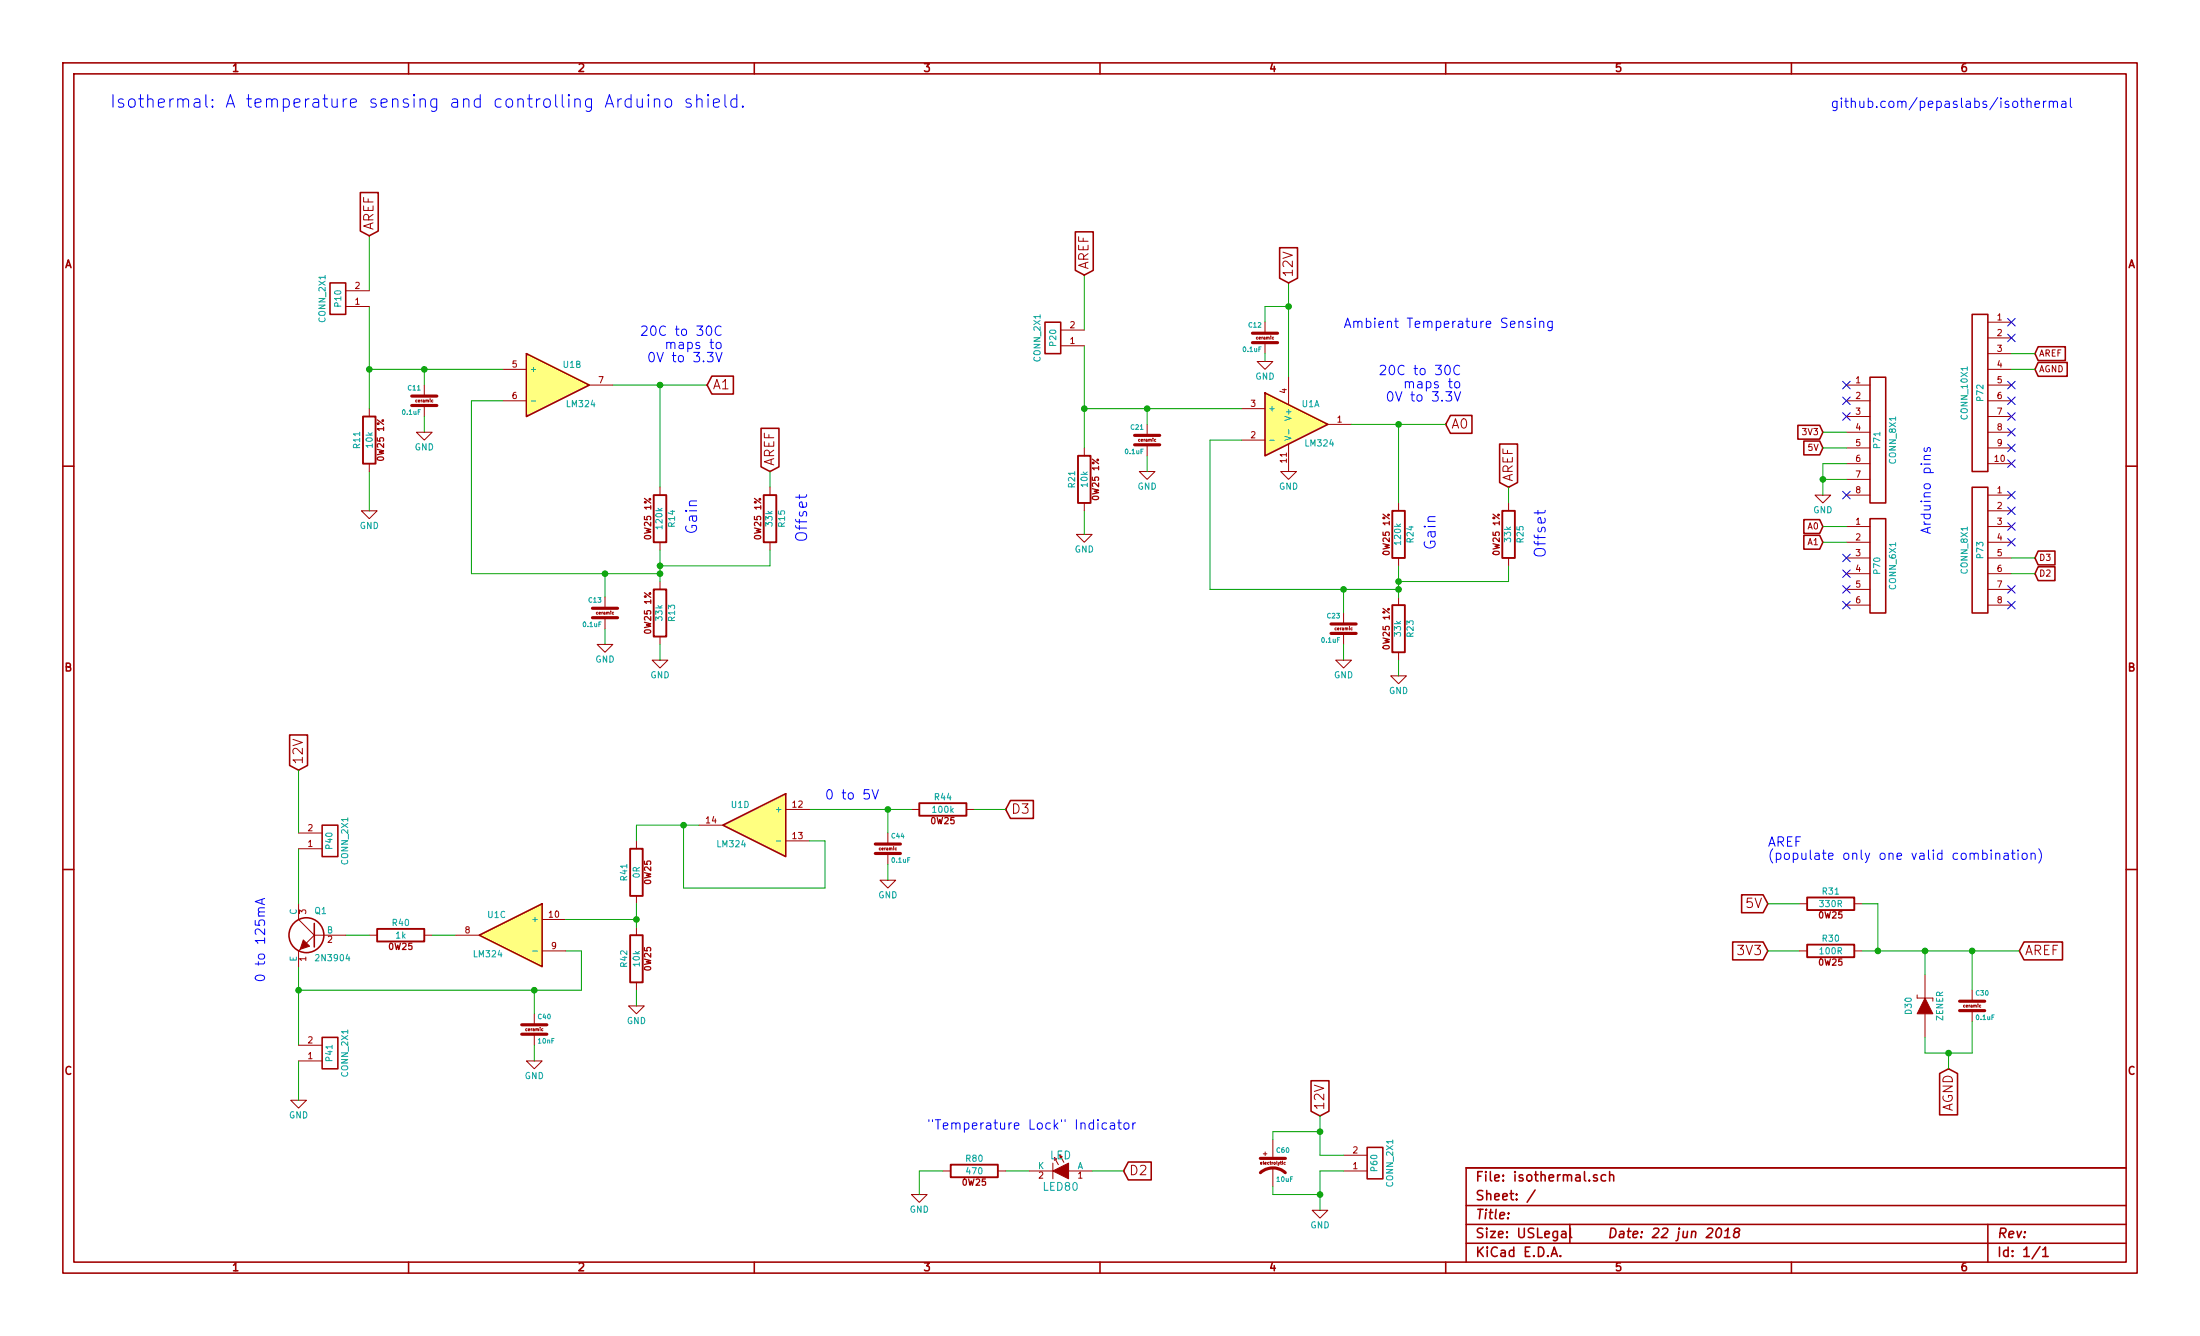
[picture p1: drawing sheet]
EESchema Schematic File Version 2
LIBS:PL_analog_ICs
LIBS:PL_capacitors
LIBS:PL_comms
LIBS:PL_connectors
LIBS:PL_diodes
LIBS:PL_displays
LIBS:PL_GPIB
LIBS:PL_inductors
LIBS:PL_LEDs
LIBS:PL_microcontrollers
LIBS:PL_mounting_holes
LIBS:PL_opamps
LIBS:PL_opto
LIBS:PL_power
LIBS:PL_references
LIBS:PL_regulators
LIBS:PL_relays
LIBS:PL_resistors
LIBS:PL_sensors
LIBS:PL_switchers
LIBS:PL_switches
LIBS:PL_transistors
LIBS:power
LIBS:device
LIBS:transistors
LIBS:conn
LIBS:linear
LIBS:regul
LIBS:74xx
LIBS:cmos4000
LIBS:adc-dac
LIBS:memory
LIBS:xilinx
LIBS:special
LIBS:microcontrollers
LIBS:dsp
LIBS:microchip
LIBS:analog_switches
LIBS:motorola
LIBS:texas
LIBS:intel
LIBS:audio
LIBS:interface
LIBS:digital-audio
LIBS:philips
LIBS:display
LIBS:cypress
LIBS:siliconi
LIBS:opto
LIBS:atmel
LIBS:contrib
LIBS:valves
EELAYER 27 0
EELAYER END
$Descr USLegal 14000 8500
encoding utf-8
Sheet 1 1
Title ""
Date "22 jun 2018"
Rev ""
Comp ""
Comment1 ""
Comment2 ""
Comment3 ""
Comment4 ""
$EndDescr
$Comp
L R_0W25_1PCT R14
U 1 1
P 4200 3300
F 0 "R14" V 4280 3300 40  0000 C CNN
F 1 "120k" V 4200 3300 40  0000 C CNN
F 2 "~" V 4130 3300 30  0000 C CNN
F 3 "~" H 4200 3300 30  0000 C CNN
	1    4200 3300
	1    0    0    1   
$EndComp
$Comp
L C_CER C12
U 1 1
P 8050 2150
F 0 "C12" H 8070 2210 30  0000 L BNN
F 1 "0.1uF" H 8070 2090 30  0000 L TNN
F 2 "" H 8088 2000 30  0000 C CNN
F 3 "" H 8050 2150 60  0000 C CNN
	1    8050 2150
	-1   0    0    -1  
$EndComp
$Comp
L GND #PWR01
U 1 1
P 8050 2300
F 0 "#PWR01" H 8050 2100 50  0001 C CNN
F 1 "GND" H 8050 2200 40  0000 C CNN
F 2 "~" H 8050 2300 50  0000 C CNN
F 3 "~" H 8050 2300 50  0000 C CNN
	1    8050 2300
	-1   0    0    -1  
$EndComp
Wire Wire Line
	8200 1800 8200 1950
Wire Wire Line
	8200 1950 8200 2400
Wire Wire Line
	8200 1950 8050 1950
Wire Wire Line
	8050 1950 8050 2050
Wire Wire Line
	8050 2250 8050 2300
Text GLabel 8200 1800 1    60   Input ~ 0
12V
Connection ~ 8200 1950
$Comp
L GND #PWR02
U 1 1
P 8200 3000
F 0 "#PWR02" H 8200 2800 50  0001 C CNN
F 1 "GND" H 8200 2900 40  0000 C CNN
F 2 "~" H 8200 3000 50  0000 C CNN
F 3 "~" H 8200 3000 50  0000 C CNN
	1    8200 3000
	1    0    0    -1  
$EndComp
$Comp
L GND #PWR03
U 1 1
P 2350 3250
F 0 "#PWR03" H 2350 3050 50  0001 C CNN
F 1 "GND" H 2350 3150 40  0000 C CNN
F 2 "~" H 2350 3250 50  0000 C CNN
F 3 "~" H 2350 3250 50  0000 C CNN
	1    2350 3250
	-1   0    0    -1  
$EndComp
$Comp
L C_CER C11
U 1 1
P 2700 2550
F 0 "C11" H 2720 2610 30  0000 L BNN
F 1 "0.1uF" H 2720 2490 30  0000 L TNN
F 2 "" H 2738 2400 30  0000 C CNN
F 3 "" H 2700 2550 60  0000 C CNN
	1    2700 2550
	-1   0    0    -1  
$EndComp
$Comp
L GND #PWR04
U 1 1
P 2700 2750
F 0 "#PWR04" H 2700 2550 50  0001 C CNN
F 1 "GND" H 2700 2650 40  0000 C CNN
F 2 "~" H 2700 2750 50  0000 C CNN
F 3 "~" H 2700 2750 50  0000 C CNN
	1    2700 2750
	-1   0    0    -1  
$EndComp
Wire Wire Line
	2700 2450 2700 2350
Connection ~ 2700 2350
Wire Wire Line
	2700 2750 2700 2650
$Comp
L R_0W25_1PCT R13
U 1 1
P 4200 3900
F 0 "R13" V 4280 3900 40  0000 C CNN
F 1 "33k" V 4200 3900 40  0000 C CNN
F 2 "~" V 4130 3900 30  0000 C CNN
F 3 "~" H 4200 3900 30  0000 C CNN
	1    4200 3900
	1    0    0    1   
$EndComp
$Comp
L R_0W25_1PCT R15
U 1 1
P 4900 3300
F 0 "R15" V 4980 3300 40  0000 C CNN
F 1 "33k" V 4900 3300 40  0000 C CNN
F 2 "~" V 4830 3300 30  0000 C CNN
F 3 "~" H 4900 3300 30  0000 C CNN
	1    4900 3300
	1    0    0    1   
$EndComp
Text GLabel 4900 3000 1    60   Input ~ 0
AREF
Wire Wire Line
	4900 3500 4900 3600
Wire Wire Line
	4900 3600 4200 3600
Wire Wire Line
	4200 3500 4200 3600
Wire Wire Line
	4200 3600 4200 3650
Wire Wire Line
	4200 3650 4200 3700
Connection ~ 4200 3600
Wire Wire Line
	4200 3100 4200 2450
Wire Wire Line
	3900 2450 4200 2450
Wire Wire Line
	4200 2450 4500 2450
Wire Wire Line
	3000 3650 3850 3650
Wire Wire Line
	3850 3650 4200 3650
Wire Wire Line
	3000 3650 3000 2550
Wire Wire Line
	3000 2550 3200 2550
Connection ~ 4200 3650
$Comp
L C_CER C13
U 1 1
P 3850 3900
F 0 "C13" H 3870 3960 30  0000 L BNN
F 1 "0.1uF" H 3870 3840 30  0000 L TNN
F 2 "" H 3888 3750 30  0000 C CNN
F 3 "" H 3850 3900 60  0000 C CNN
	1    3850 3900
	-1   0    0    -1  
$EndComp
$Comp
L GND #PWR05
U 1 1
P 3850 4100
F 0 "#PWR05" H 3850 3900 50  0001 C CNN
F 1 "GND" H 3850 4000 40  0000 C CNN
F 2 "~" H 3850 4100 50  0000 C CNN
F 3 "~" H 3850 4100 50  0000 C CNN
	1    3850 4100
	-1   0    0    -1  
$EndComp
$Comp
L GND #PWR06
U 1 1
P 4200 4200
F 0 "#PWR06" H 4200 4000 50  0001 C CNN
F 1 "GND" H 4200 4100 40  0000 C CNN
F 2 "~" H 4200 4200 50  0000 C CNN
F 3 "~" H 4200 4200 50  0000 C CNN
	1    4200 4200
	-1   0    0    -1  
$EndComp
Wire Wire Line
	3850 3800 3850 3650
Connection ~ 3850 3650
Wire Wire Line
	3850 4000 3850 4100
Wire Wire Line
	4200 4100 4200 4200
Text GLabel 9200 2700 2    60   Input ~ 0
A0
Connection ~ 4200 2450
Wire Wire Line
	4900 3100 4900 3000
$Comp
L R_0W25 R44
U 1 1
P 6000 5150
F 0 "R44" V 6080 5150 40  0000 C CNN
F 1 "100k" V 6000 5150 40  0000 C CNN
F 2 "~" V 5930 5150 30  0000 C CNN
F 3 "~" H 6000 5150 30  0000 C CNN
	1    6000 5150
	0    -1   -1   0   
$EndComp
$Comp
L C_CER C44
U 1 1
P 5650 5400
F 0 "C44" H 5670 5460 30  0000 L BNN
F 1 "0.1uF" H 5670 5340 30  0000 L TNN
F 2 "" H 5688 5250 30  0000 C CNN
F 3 "" H 5650 5400 60  0000 C CNN
	1    5650 5400
	1    0    0    -1  
$EndComp
Text GLabel 6400 5150 2    60   Input ~ 0
D3
$Comp
L GND #PWR07
U 1 1
P 5650 5600
F 0 "#PWR07" H 5650 5400 50  0001 C CNN
F 1 "GND" H 5650 5500 40  0000 C CNN
F 2 "~" H 5650 5600 50  0000 C CNN
F 3 "~" H 5650 5600 50  0000 C CNN
	1    5650 5600
	1    0    0    -1  
$EndComp
Wire Wire Line
	6200 5150 6400 5150
Wire Wire Line
	5150 5150 5650 5150
Wire Wire Line
	5650 5150 5800 5150
Wire Wire Line
	5650 5150 5650 5300
Wire Wire Line
	5650 5500 5650 5600
Connection ~ 5650 5150
$Comp
L R_0W25 R40
U 1 1
P 2550 5950
F 0 "R40" V 2630 5950 40  0000 C CNN
F 1 "1k" V 2550 5950 40  0000 C CNN
F 2 "~" V 2480 5950 30  0000 C CNN
F 3 "~" H 2550 5950 30  0000 C CNN
	1    2550 5950
	0    -1   -1   0   
$EndComp
Wire Wire Line
	2750 5950 2900 5950
Wire Wire Line
	2350 5950 2200 5950
Wire Wire Line
	1900 6300 3400 6300
Wire Wire Line
	3400 6300 3700 6300
Wire Wire Line
	3700 6300 3700 6050
Wire Wire Line
	3700 6050 3600 6050
Connection ~ 1900 6300
$Comp
L GND #PWR08
U 1 1
P 1900 7000
F 0 "#PWR08" H 1900 6800 50  0001 C CNN
F 1 "GND" H 1900 6900 40  0000 C CNN
F 2 "~" H 1900 7000 50  0000 C CNN
F 3 "~" H 1900 7000 50  0000 C CNN
	1    1900 7000
	-1   0    0    -1  
$EndComp
Text GLabel 1900 4900 1    60   Input ~ 0
12V
$Comp
L R_0W25 R30
U 1 1
P 11650 6050
F 0 "R30" V 11730 6050 40  0000 C CNN
F 1 "100R" V 11650 6050 40  0000 C CNN
F 2 "~" V 11580 6050 30  0000 C CNN
F 3 "~" H 11650 6050 30  0000 C CNN
	1    11650 6050
	0    -1   -1   0   
$EndComp
$Comp
L C_CER C30
U 1 1
P 12550 6400
F 0 "C30" H 12570 6460 30  0000 L BNN
F 1 "0.1uF" H 12570 6340 30  0000 L TNN
F 2 "" H 12588 6250 30  0000 C CNN
F 3 "" H 12550 6400 60  0000 C CNN
	1    12550 6400
	1    0    0    -1  
$EndComp
Text GLabel 12850 6050 2    60   Input ~ 0
AREF
Text GLabel 11250 6050 0    60   Input ~ 0
3V3
Wire Wire Line
	11850 6050 11950 6050
Wire Wire Line
	11950 6050 12250 6050
Wire Wire Line
	12250 6050 12550 6050
Wire Wire Line
	12550 6050 12850 6050
Wire Wire Line
	12550 6300 12550 6050
Connection ~ 12550 6050
Wire Wire Line
	12550 6700 12550 6500
Wire Wire Line
	11450 6050 11250 6050
Wire Wire Line
	1900 6150 1900 6300
Wire Wire Line
	1900 6300 1900 6650
Text Notes 4450 3400 1    70   ~ 0
Gain
Text Notes 5150 3450 1    70   ~ 0
Offset
Text Notes 4600 2150 2    60   ~ 0
20C to 30C\nmaps to\n0V to 3.3V
Text Notes 5250 5100 0    60   ~ 0
0 to 5V
Text Notes 1700 6250 1    60   ~ 0
0 to 125mA
$Comp
L 2N3904 Q1
U 1 1
P 2000 5950
F 0 "Q1" H 2000 6100 40  0000 R CNN
F 1 "2N3904" H 2000 5800 40  0000 R CNN
F 2 "~" H 2000 5950 60  0000 C CNN
F 3 "~" H 2000 5950 60  0000 C CNN
	1    2000 5950
	-1   0    0    -1  
$EndComp
Wire Wire Line
	1900 6750 1900 7000
Wire Wire Line
	1900 5400 1900 5750
Wire Wire Line
	1900 4900 1900 5300
Wire Wire Line
	2350 3000 2350 3250
$Comp
L C_CER C40
U 1 1
P 3400 6550
F 0 "C40" H 3420 6610 30  0000 L BNN
F 1 "10nF" H 3420 6490 30  0000 L TNN
F 2 "" H 3438 6400 30  0000 C CNN
F 3 "" H 3400 6550 60  0000 C CNN
	1    3400 6550
	1    0    0    -1  
$EndComp
$Comp
L GND #PWR09
U 1 1
P 3400 6750
F 0 "#PWR09" H 3400 6550 50  0001 C CNN
F 1 "GND" H 3400 6650 40  0000 C CNN
F 2 "~" H 3400 6750 50  0000 C CNN
F 3 "~" H 3400 6750 50  0000 C CNN
	1    3400 6750
	1    0    0    -1  
$EndComp
Wire Wire Line
	3400 6650 3400 6750
Wire Wire Line
	3400 6450 3400 6300
Connection ~ 3400 6300
$Comp
L R_0W25_1PCT R11
U 1 1
P 2350 2800
F 0 "R11" V 2430 2800 40  0000 C CNN
F 1 "10k" V 2350 2800 40  0000 C CNN
F 2 "~" V 2280 2800 30  0000 C CNN
F 3 "~" H 2350 2800 30  0000 C CNN
	1    2350 2800
	-1   0    0    -1  
$EndComp
Wire Wire Line
	2350 1950 2350 2350
Wire Wire Line
	2350 2350 2350 2600
Connection ~ 2350 2350
Wire Wire Line
	2350 1500 2350 1850
$Comp
L LM324 U1
U 1 1
P 8250 2700
F 0 "U1" H 8300 2825 40  0000 L CNN
F 1 "LM324" H 8300 2575 40  0000 L CNN
F 2 "~" H 8250 2700 60  0000 C CNN
F 3 "~" H 8250 2700 60  0000 C CNN
	1    8250 2700
	1    0    0    -1  
$EndComp
$Comp
L LM324 U1
U 2 1
P 3550 2450
F 0 "U1" H 3600 2575 40  0000 L CNN
F 1 "LM324" H 3600 2325 40  0000 L CNN
F 2 "~" H 3550 2450 60  0000 C CNN
F 3 "~" H 3550 2450 60  0000 C CNN
	2    3550 2450
	1    0    0    -1  
$EndComp
$Comp
L R_0W25_1PCT R24
U 1 1
P 8900 3400
F 0 "R24" V 8980 3400 40  0000 C CNN
F 1 "120k" V 8900 3400 40  0000 C CNN
F 2 "~" V 8830 3400 30  0000 C CNN
F 3 "~" H 8900 3400 30  0000 C CNN
	1    8900 3400
	1    0    0    1   
$EndComp
$Comp
L GND #PWR010
U 1 1
P 6900 3400
F 0 "#PWR010" H 6900 3200 50  0001 C CNN
F 1 "GND" H 6900 3300 40  0000 C CNN
F 2 "~" H 6900 3400 50  0000 C CNN
F 3 "~" H 6900 3400 50  0000 C CNN
	1    6900 3400
	-1   0    0    -1  
$EndComp
$Comp
L C_CER C21
U 1 1
P 7300 2800
F 0 "C21" H 7320 2860 30  0000 L BNN
F 1 "0.1uF" H 7320 2740 30  0000 L TNN
F 2 "" H 7338 2650 30  0000 C CNN
F 3 "" H 7300 2800 60  0000 C CNN
	1    7300 2800
	-1   0    0    -1  
$EndComp
$Comp
L GND #PWR011
U 1 1
P 7300 3000
F 0 "#PWR011" H 7300 2800 50  0001 C CNN
F 1 "GND" H 7300 2900 40  0000 C CNN
F 2 "~" H 7300 3000 50  0000 C CNN
F 3 "~" H 7300 3000 50  0000 C CNN
	1    7300 3000
	-1   0    0    -1  
$EndComp
Wire Wire Line
	6900 2600 7300 2600
Wire Wire Line
	7300 2600 7900 2600
Wire Wire Line
	7300 2700 7300 2600
Connection ~ 7300 2600
Wire Wire Line
	7300 3000 7300 2900
$Comp
L R_0W25_1PCT R23
U 1 1
P 8900 4000
F 0 "R23" V 8980 4000 40  0000 C CNN
F 1 "33k" V 8900 4000 40  0000 C CNN
F 2 "~" V 8830 4000 30  0000 C CNN
F 3 "~" H 8900 4000 30  0000 C CNN
	1    8900 4000
	1    0    0    1   
$EndComp
$Comp
L R_0W25_1PCT R25
U 1 1
P 9600 3400
F 0 "R25" V 9680 3400 40  0000 C CNN
F 1 "33k" V 9600 3400 40  0000 C CNN
F 2 "~" V 9530 3400 30  0000 C CNN
F 3 "~" H 9600 3400 30  0000 C CNN
	1    9600 3400
	1    0    0    1   
$EndComp
Text GLabel 9600 3100 1    60   Input ~ 0
AREF
Wire Wire Line
	9600 3600 9600 3700
Wire Wire Line
	9600 3700 8900 3700
Wire Wire Line
	8900 3600 8900 3700
Wire Wire Line
	8900 3700 8900 3750
Wire Wire Line
	8900 3750 8900 3800
Connection ~ 8900 3700
Wire Wire Line
	8900 3200 8900 2700
Wire Wire Line
	8600 2700 8900 2700
Wire Wire Line
	8900 2700 9200 2700
Wire Wire Line
	7700 3750 8550 3750
Wire Wire Line
	8550 3750 8900 3750
Wire Wire Line
	7700 3750 7700 2800
Wire Wire Line
	7700 2800 7900 2800
Connection ~ 8900 3750
$Comp
L C_CER C23
U 1 1
P 8550 4000
F 0 "C23" H 8570 4060 30  0000 L BNN
F 1 "0.1uF" H 8570 3940 30  0000 L TNN
F 2 "" H 8588 3850 30  0000 C CNN
F 3 "" H 8550 4000 60  0000 C CNN
	1    8550 4000
	-1   0    0    -1  
$EndComp
$Comp
L GND #PWR012
U 1 1
P 8550 4200
F 0 "#PWR012" H 8550 4000 50  0001 C CNN
F 1 "GND" H 8550 4100 40  0000 C CNN
F 2 "~" H 8550 4200 50  0000 C CNN
F 3 "~" H 8550 4200 50  0000 C CNN
	1    8550 4200
	-1   0    0    -1  
$EndComp
$Comp
L GND #PWR013
U 1 1
P 8900 4300
F 0 "#PWR013" H 8900 4100 50  0001 C CNN
F 1 "GND" H 8900 4200 40  0000 C CNN
F 2 "~" H 8900 4300 50  0000 C CNN
F 3 "~" H 8900 4300 50  0000 C CNN
	1    8900 4300
	-1   0    0    -1  
$EndComp
Wire Wire Line
	8550 3900 8550 3750
Connection ~ 8550 3750
Wire Wire Line
	8550 4100 8550 4200
Wire Wire Line
	8900 4200 8900 4300
Text GLabel 4500 2450 2    60   Input ~ 0
A1
Connection ~ 8900 2700
Wire Wire Line
	9600 3200 9600 3100
Text Notes 9150 3500 1    70   ~ 0
Gain
Text Notes 9850 3550 1    70   ~ 0
Offset
Text Notes 9300 2400 2    60   ~ 0
20C to 30C\nmaps to\n0V to 3.3V
Wire Wire Line
	6900 3250 6900 3400
$Comp
L R_0W25_1PCT R21
U 1 1
P 6900 3050
F 0 "R21" V 6980 3050 40  0000 C CNN
F 1 "10k" V 6900 3050 40  0000 C CNN
F 2 "~" V 6830 3050 30  0000 C CNN
F 3 "~" H 6900 3050 30  0000 C CNN
	1    6900 3050
	-1   0    0    -1  
$EndComp
Wire Wire Line
	6900 2200 6900 2600
Wire Wire Line
	6900 2600 6900 2850
Connection ~ 6900 2600
Wire Wire Line
	6900 1750 6900 2100
$Comp
L LM324 U1
U 3 1
P 3250 5950
F 0 "U1" H 3300 6075 40  0000 L CNN
F 1 "LM324" H 3300 5825 40  0000 L CNN
F 2 "~" H 3250 5950 60  0000 C CNN
F 3 "~" H 3250 5950 60  0000 C CNN
	3    3250 5950
	-1   0    0    -1  
$EndComp
$Comp
L LM324 U1
U 4 1
P 4800 5250
F 0 "U1" H 4850 5375 40  0000 L CNN
F 1 "LM324" H 4850 5125 40  0000 L CNN
F 2 "~" H 4800 5250 60  0000 C CNN
F 3 "~" H 4800 5250 60  0000 C CNN
	4    4800 5250
	-1   0    0    -1  
$EndComp
Text Notes 8550 2100 0    60   ~ 0
Ambient Temperature Sensing
Text Notes 11250 5400 0    60   ~ 0
AREF\n(populate only one valid combination)
$Comp
L CONN_2X1 P10
U 1 1
P 2150 1900
F 0 "P10" V 2150 1900 40  0000 C CNN
F 1 "CONN_2X1" V 2250 1900 40  0000 C CNN
F 2 "~" H 2200 1900 60  0000 C CNN
F 3 "~" H 2200 1900 60  0000 C CNN
	1    2150 1900
	-1   0    0    1   
$EndComp
$Comp
L CONN_2X1 P40
U 1 1
P 2100 5350
F 0 "P40" V 2100 5350 40  0000 C CNN
F 1 "CONN_2X1" V 2200 5350 40  0000 C CNN
F 2 "~" H 2150 5350 60  0000 C CNN
F 3 "~" H 2150 5350 60  0000 C CNN
	1    2100 5350
	1    0    0    1   
$EndComp
$Comp
L CONN_2X1 P41
U 1 1
P 2100 6700
F 0 "P41" V 2100 6700 40  0000 C CNN
F 1 "CONN_2X1" V 2200 6700 40  0000 C CNN
F 2 "~" H 2150 6700 60  0000 C CNN
F 3 "~" H 2150 6700 60  0000 C CNN
	1    2100 6700
	1    0    0    1   
$EndComp
$Comp
L CONN_2X1 P60
U 1 1
P 8750 7400
F 0 "P60" V 8750 7400 40  0000 C CNN
F 1 "CONN_2X1" V 8850 7400 40  0000 C CNN
F 2 "~" H 8800 7400 60  0000 C CNN
F 3 "~" H 8800 7400 60  0000 C CNN
	1    8750 7400
	1    0    0    1   
$EndComp
Text GLabel 8400 7100 1    60   Input ~ 0
12V
$Comp
L GND #PWR014
U 1 1
P 8400 7700
F 0 "#PWR014" H 8400 7500 50  0001 C CNN
F 1 "GND" H 8400 7600 40  0000 C CNN
F 2 "~" H 8400 7700 50  0000 C CNN
F 3 "~" H 8400 7700 50  0000 C CNN
	1    8400 7700
	-1   0    0    -1  
$EndComp
$Comp
L C_EL C60
U 1 1
P 8100 7400
F 0 "C60" H 8120 7460 30  0000 L BNN
F 1 "10uF" H 8120 7310 30  0000 L TNN
F 2 "" H 8138 7250 30  0000 C CNN
F 3 "" H 8100 7400 60  0000 C CNN
	1    8100 7400
	1    0    0    -1  
$EndComp
Wire Wire Line
	8400 7100 8400 7200
Wire Wire Line
	8400 7200 8400 7350
Wire Wire Line
	8400 7350 8550 7350
Wire Wire Line
	8550 7450 8400 7450
Wire Wire Line
	8400 7450 8400 7600
Wire Wire Line
	8400 7600 8400 7700
Wire Wire Line
	8100 7550 8100 7600
Wire Wire Line
	8100 7600 8400 7600
Connection ~ 8400 7600
Wire Wire Line
	8100 7250 8100 7200
Wire Wire Line
	8100 7200 8400 7200
Connection ~ 8400 7200
$Comp
L CONN_6X1 P70
U 1 1
P 11950 3600
F 0 "P70" V 11950 3600 40  0000 C CNN
F 1 "CONN_6X1" V 12050 3600 40  0000 C CNN
F 2 "~" H 12000 3800 60  0000 C CNN
F 3 "~" H 12000 3800 60  0000 C CNN
	1    11950 3600
	1    0    0    -1  
$EndComp
$Comp
L CONN_8X1 P71
U 1 1
P 11950 2800
F 0 "P71" V 11950 2800 40  0000 C CNN
F 1 "CONN_8X1" V 12050 2800 40  0000 C CNN
F 2 "~" H 12000 3100 60  0000 C CNN
F 3 "~" H 12000 3100 60  0000 C CNN
	1    11950 2800
	1    0    0    -1  
$EndComp
$Comp
L CONN_8X1 P73
U 1 1
P 12600 3500
F 0 "P73" V 12600 3500 40  0000 C CNN
F 1 "CONN_8X1" V 12700 3500 40  0000 C CNN
F 2 "~" H 12650 3800 60  0000 C CNN
F 3 "~" H 12650 3800 60  0000 C CNN
	1    12600 3500
	-1   0    0    -1  
$EndComp
$Comp
L CONN_10X1 P72
U 1 1
P 12600 2500
F 0 "P72" V 12600 2500 40  0000 C CNN
F 1 "CONN_10X1" V 12700 2500 40  0000 C CNN
F 2 "~" H 12650 2900 60  0000 C CNN
F 3 "~" H 12650 2900 60  0000 C CNN
	1    12600 2500
	-1   0    0    -1  
$EndComp
Text Notes 12300 3400 1    60   ~ 0
Arduino pins
Text GLabel 12950 2250 2    40   Input ~ 0
AREF
Wire Wire Line
	12800 2250 12950 2250
Text GLabel 12400 6800 3    60   Input ~ 0
AGND
Text GLabel 12950 2350 2    40   Input ~ 0
AGND
Wire Wire Line
	12800 2350 12950 2350
$Comp
L GND #PWR015
U 1 1
P 11600 3150
F 0 "#PWR015" H 11600 2950 50  0001 C CNN
F 1 "GND" H 11600 3050 40  0000 C CNN
F 2 "~" H 11600 3150 50  0000 C CNN
F 3 "~" H 11600 3150 50  0000 C CNN
	1    11600 3150
	-1   0    0    -1  
$EndComp
Wire Wire Line
	11600 2950 11600 3050
Wire Wire Line
	11600 3050 11600 3150
Wire Wire Line
	11600 2950 11750 2950
Wire Wire Line
	11750 3050 11600 3050
Connection ~ 11600 3050
Text GLabel 11600 3350 0    40   Input ~ 0
A0
Wire Wire Line
	11600 3350 11750 3350
Text GLabel 12950 3550 2    40   Input ~ 0
D3
Wire Wire Line
	12800 3550 12950 3550
NoConn ~ 12800 2050
NoConn ~ 12800 2150
NoConn ~ 12800 2450
NoConn ~ 12800 2550
NoConn ~ 12800 2650
NoConn ~ 12800 2750
NoConn ~ 12800 2850
NoConn ~ 12800 2950
NoConn ~ 12800 3150
NoConn ~ 12800 3250
NoConn ~ 12800 3350
NoConn ~ 12800 3450
NoConn ~ 12800 3750
NoConn ~ 12800 3850
NoConn ~ 11750 3850
NoConn ~ 11750 3750
NoConn ~ 11750 3650
NoConn ~ 11750 3550
NoConn ~ 11750 3150
NoConn ~ 11750 2650
NoConn ~ 11750 2550
NoConn ~ 11750 2450
$Comp
L LED LED80
U 1 1
P 6750 7450
F 0 "LED80" H 6750 7550 50  0000 C CNN
F 1 "LED" H 6750 7350 50  0000 C CNN
F 2 "~" H 6750 7450 60  0000 C CNN
F 3 "~" H 6750 7450 60  0000 C CNN
	1    6750 7450
	-1   0    0    1   
$EndComp
$Comp
L R_0W25 R80
U 1 1
P 6200 7450
F 0 "R80" V 6280 7450 40  0000 C CNN
F 1 "470" V 6200 7450 40  0000 C CNN
F 2 "~" V 6130 7450 30  0000 C CNN
F 3 "~" H 6200 7450 30  0000 C CNN
	1    6200 7450
	0    -1   -1   0   
$EndComp
$Comp
L GND #PWR016
U 1 1
P 5850 7600
F 0 "#PWR016" H 5850 7400 50  0001 C CNN
F 1 "GND" H 5850 7500 40  0000 C CNN
F 2 "~" H 5850 7600 50  0000 C CNN
F 3 "~" H 5850 7600 50  0000 C CNN
	1    5850 7600
	1    0    0    -1  
$EndComp
Wire Wire Line
	5850 7600 5850 7450
Wire Wire Line
	5850 7450 6000 7450
Wire Wire Line
	6400 7450 6550 7450
Text GLabel 7150 7450 2    60   Input ~ 0
D2
Wire Wire Line
	6950 7450 7150 7450
Text Notes 5900 7200 0    60   ~ 0
"Temperature Lock" Indicator
Text GLabel 12950 3650 2    40   Input ~ 0
D2
Wire Wire Line
	12800 3650 12950 3650
Text GLabel 11600 3450 0    40   Input ~ 0
A1
Wire Wire Line
	11600 3450 11750 3450
Text Notes 700  700  0    80   ~ 0
Isothermal: A temperature sensing and controlling Arduino shield.
Text Notes 11650 700  0    60   ~ 0
github.com/pepaslabs/isothermal
Text GLabel 11600 2850 0    40   Input ~ 0
5V
Wire Wire Line
	11600 2850 11750 2850
Text GLabel 6900 1750 1    60   Input ~ 0
AREF
Text GLabel 2350 1500 1    60   Input ~ 0
AREF
Text GLabel 11250 5750 0    60   Input ~ 0
5V
$Comp
L R_0W25 R31
U 1 1
P 11650 5750
F 0 "R31" V 11730 5750 40  0000 C CNN
F 1 "330R" V 11650 5750 40  0000 C CNN
F 2 "~" V 11580 5750 30  0000 C CNN
F 3 "~" H 11650 5750 30  0000 C CNN
	1    11650 5750
	0    -1   -1   0   
$EndComp
Wire Wire Line
	11250 5750 11450 5750
Wire Wire Line
	11850 5750 11950 5750
Wire Wire Line
	11950 5750 11950 6050
Connection ~ 11950 6050
$Comp
L ZENER D30
U 1 1
P 12250 6400
F 0 "D30" H 12250 6500 40  0000 C CNN
F 1 "ZENER" H 12250 6300 40  0000 C CNN
F 2 "~" H 12250 6400 60  0000 C CNN
F 3 "~" H 12250 6400 60  0000 C CNN
	1    12250 6400
	0    -1   -1   0   
$EndComp
Wire Wire Line
	12250 6200 12250 6050
Connection ~ 12250 6050
Wire Wire Line
	12250 6600 12250 6700
Wire Wire Line
	12250 6700 12400 6700
Wire Wire Line
	12400 6700 12550 6700
Wire Wire Line
	12400 6700 12400 6800
Connection ~ 12400 6700
Text GLabel 11600 2750 0    40   Input ~ 0
3V3
Wire Wire Line
	11600 2750 11750 2750
$Comp
L R_0W25 R41
U 1 1
P 4050 5550
F 0 "R41" V 4130 5550 40  0000 C CNN
F 1 "0R" V 4050 5550 40  0000 C CNN
F 2 "~" V 3980 5550 30  0000 C CNN
F 3 "~" H 4050 5550 30  0000 C CNN
	1    4050 5550
	-1   0    0    1   
$EndComp
$Comp
L R_0W25 R42
U 1 1
P 4050 6100
F 0 "R42" V 4130 6100 40  0000 C CNN
F 1 "10k" V 4050 6100 40  0000 C CNN
F 2 "~" V 3980 6100 30  0000 C CNN
F 3 "~" H 4050 6100 30  0000 C CNN
	1    4050 6100
	-1   0    0    1   
$EndComp
$Comp
L GND #PWR017
U 1 1
P 4050 6400
F 0 "#PWR017" H 4050 6200 50  0001 C CNN
F 1 "GND" H 4050 6300 40  0000 C CNN
F 2 "~" H 4050 6400 50  0000 C CNN
F 3 "~" H 4050 6400 50  0000 C CNN
	1    4050 6400
	1    0    0    -1  
$EndComp
Wire Wire Line
	4050 6400 4050 6300
Wire Wire Line
	4050 5750 4050 5850
Wire Wire Line
	4050 5850 4050 5900
Wire Wire Line
	4050 5350 4050 5250
Wire Wire Line
	4050 5250 4350 5250
Wire Wire Line
	4350 5250 4450 5250
Wire Wire Line
	3600 5850 4050 5850
Connection ~ 4050 5850
Wire Wire Line
	4350 5250 4350 5650
Wire Wire Line
	5250 5650 5250 5350
Wire Wire Line
	5250 5350 5150 5350
Connection ~ 4350 5250
Wire Wire Line
	4350 5650 5250 5650
Wire Wire Line
	2350 2350 2700 2350
Wire Wire Line
	2700 2350 3200 2350
$Comp
L CONN_2X1 P20
U 1 1
P 6700 2150
F 0 "P20" V 6700 2150 40  0000 C CNN
F 1 "CONN_2X1" V 6800 2150 40  0000 C CNN
F 2 "~" H 6750 2150 60  0000 C CNN
F 3 "~" H 6750 2150 60  0000 C CNN
	1    6700 2150
	-1   0    0    1   
$EndComp
$EndSCHEMATC
